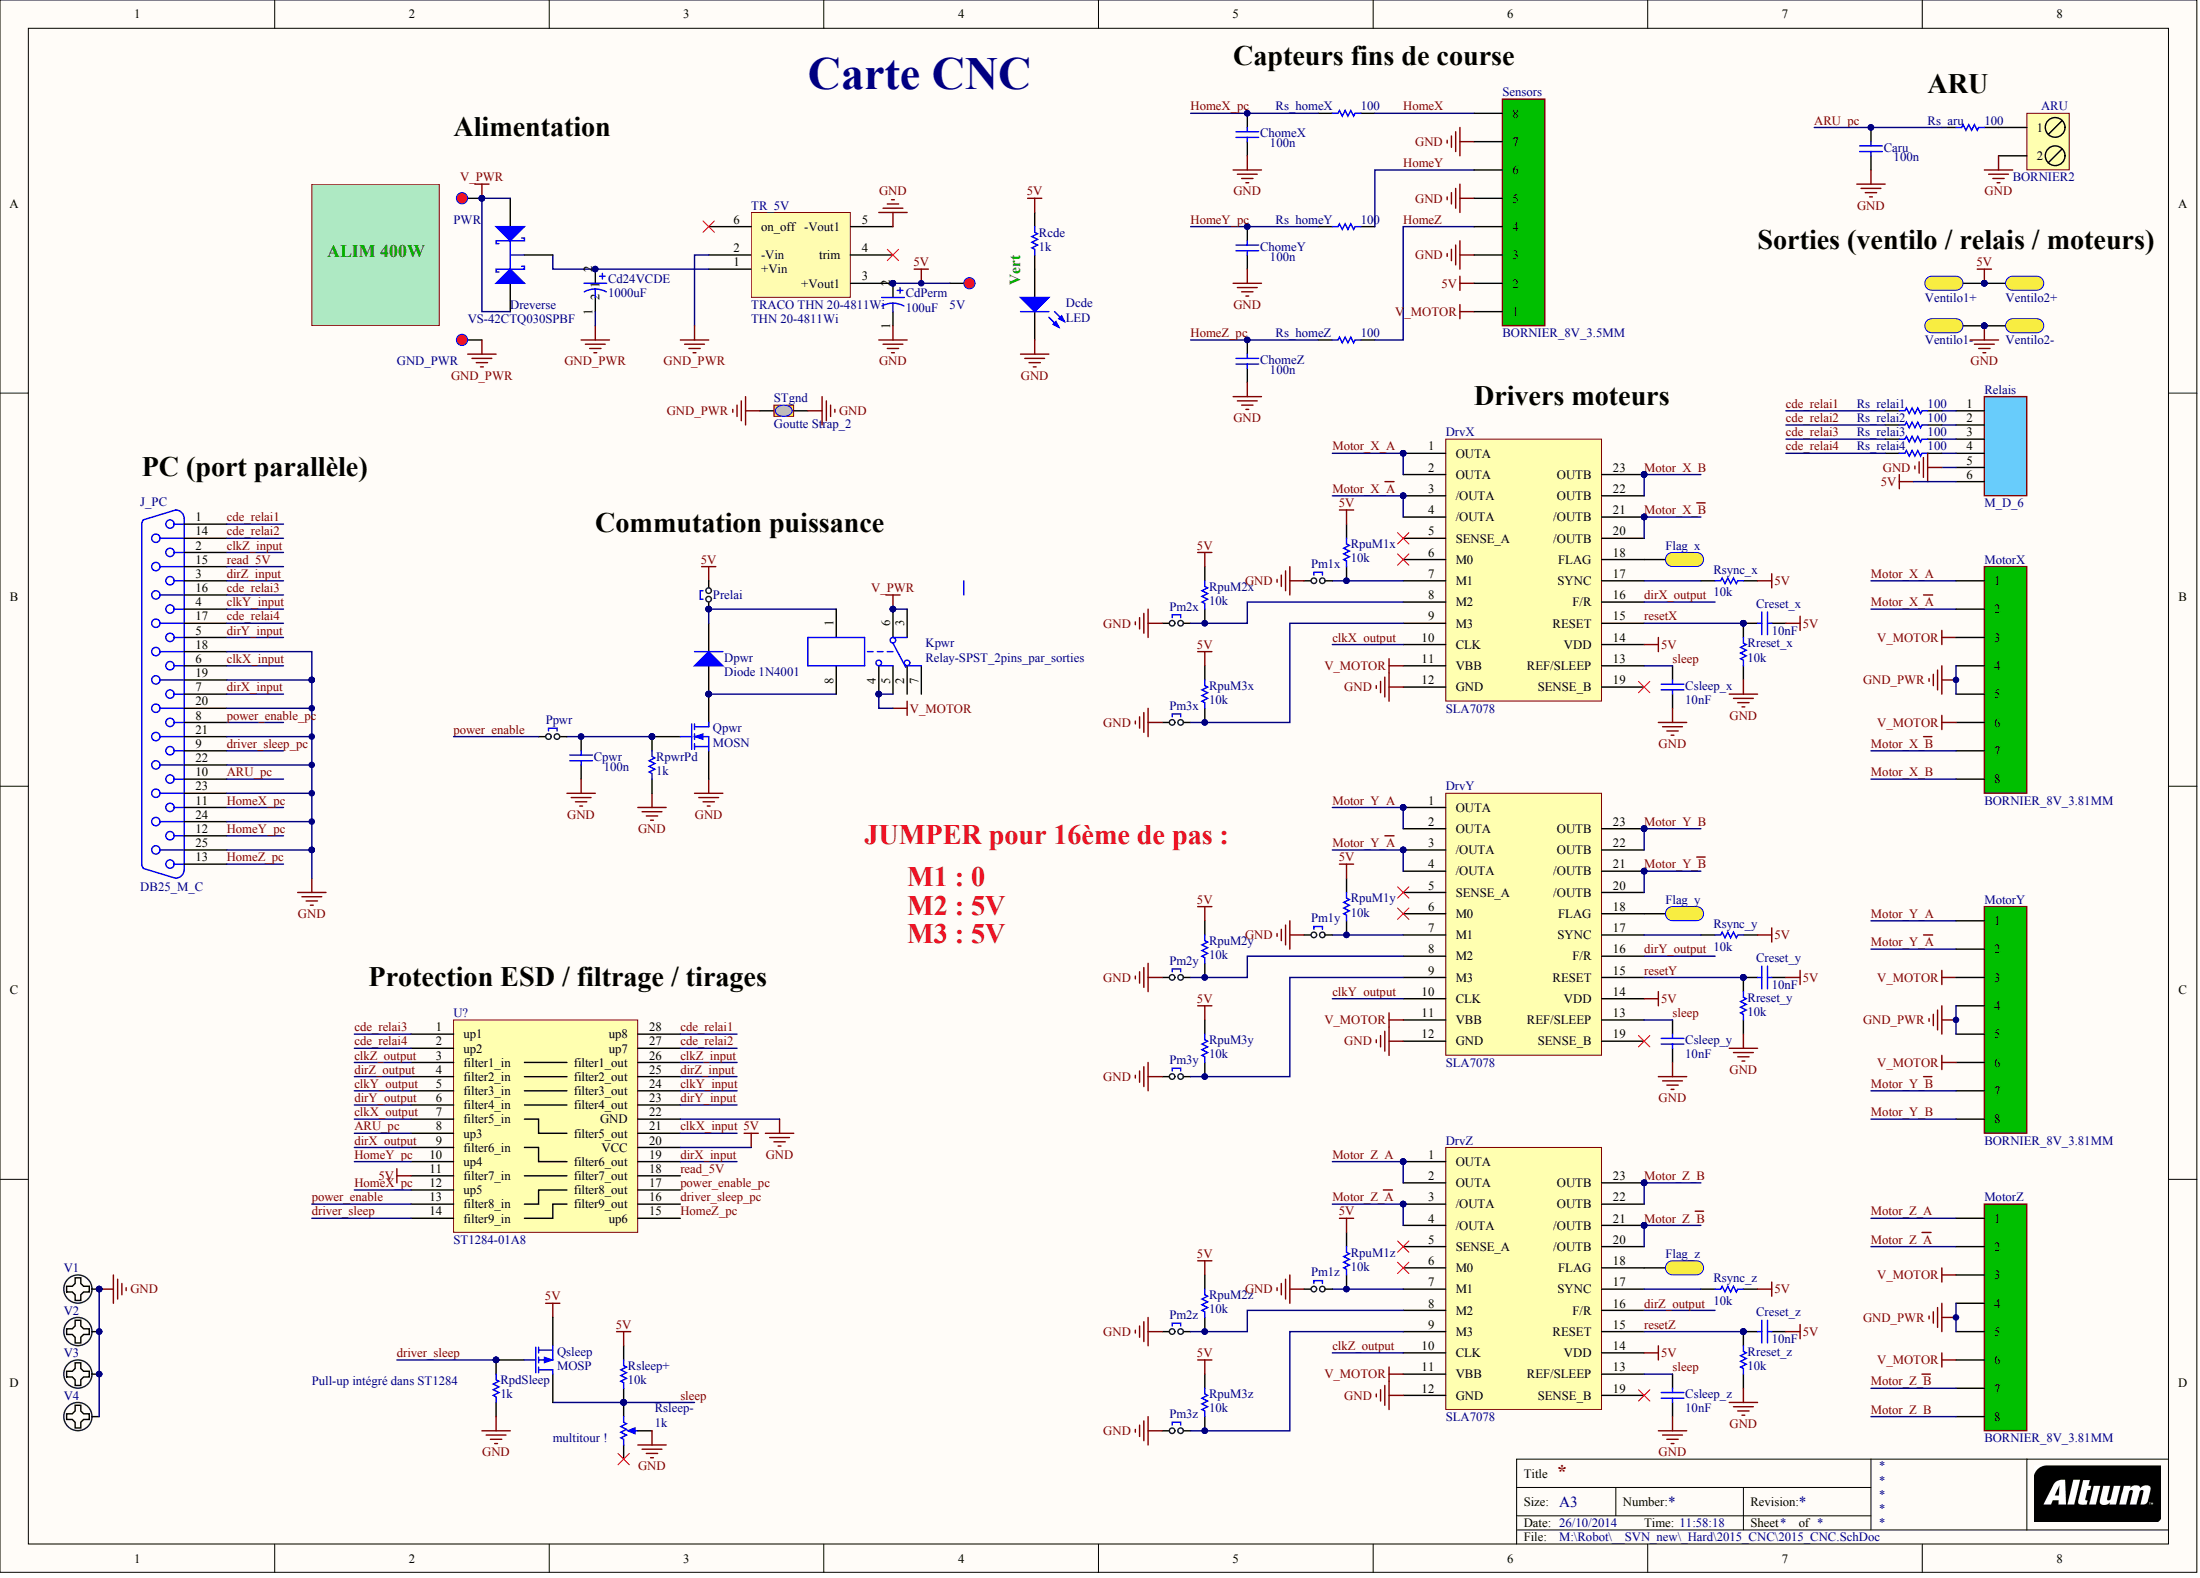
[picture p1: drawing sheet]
# Altium project 2015_CNC.PrjPcb
1 sheet, 85 parts. Net scope: global (net labels, ports and power ports of the same name join across sheets).
Board file: 2015_CNC.PcbDoc

## Sheet 2015_CNC.SchDoc
size A3

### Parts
5V  Name  [Point Test_D3_P1.6mm]  (value not drawn)
ARU  BORNIER2  [BORNIER2]
Caru  value 100n  [C0805_N]  (hidden comment: CMS_0805)
Cd24VCDE  1000uF  [RESISTANCE_5W]
CdPerm  100uF  [CONDENSATEUR_POLARISE_ELECTROLYTIQUE_RADIAL_5.08/8.9]
ChomeX  value 100n  [C0805_N]  (hidden comment: CMS_0805)
ChomeY  value 100n  [C0805_N]  (hidden comment: CMS_0805)
ChomeZ  value 100n  [C0805_N]  (hidden comment: CMS_0805)
Cpwr  value 100n  [C0805_N]  (hidden comment: CMS_0805)
Creset_x  value 10nF  [C0805_N]  (hidden comment: CMS_0805)
Creset_y  value 10nF  [C0805_N]  (hidden comment: CMS_0805)
Creset_z  value 10nF  [C0805_N]  (hidden comment: CMS_0805)
Csleep_x  value 10nF  [C0805_N]  (hidden comment: CMS_0805)
Csleep_y  value 10nF  [C0805_N]  (hidden comment: CMS_0805)
Csleep_z  value 10nF  [C0805_N]  (hidden comment: CMS_0805)
Dcde  LED  [LED_3mm]
Dpwr  Diode 1N4001  [DO-41]
Dreverse  VS-42CTQ030SPBF  [D2Pak (123)]
DrvX  SLA7078  [SLA23]
DrvY  SLA7078  [SLA23]
DrvZ  SLA7078  [SLA23]
Flag_x  Pad_CMS  [PAD_CMS_5.08x2.54]  (value not drawn)
Flag_y  Pad_CMS  [PAD_CMS_5.08x2.54]  (value not drawn)
Flag_z  Pad_CMS  [PAD_CMS_5.08x2.54]  (value not drawn)
GND_PWR  Name  [Point Test_D3_P1.6mm]  (value not drawn)
J_PC  Type: DB25_M_C  [SUBD25_M_C]  (hidden comment: SUBD25_MALE_COUDE)
Kpwr  Relay-SPST_2pins_par_sorties  [RELAY_TECONNECTIVITY]
MotorX  BORNIER_8V_3.81MM  [BORNIER_8V_3.81MM]
MotorY  BORNIER_8V_3.81MM  [BORNIER_8V_3.81MM]
MotorZ  BORNIER_8V_3.81MM  [BORNIER_8V_3.81MM]
Pm1x  Jumper SIP 2.54  [HDR1X2]  (value not drawn)
Pm1y  Jumper SIP 2.54  [HDR1X2]  (value not drawn)
Pm1z  Jumper SIP 2.54  [HDR1X2]  (value not drawn)
Pm2x  Jumper SIP 2.54  [HDR1X2]  (value not drawn)
Pm2y  Jumper SIP 2.54  [HDR1X2]  (value not drawn)
Pm2z  Jumper SIP 2.54  [HDR1X2]  (value not drawn)
Pm3x  Jumper SIP 2.54  [HDR1X2]  (value not drawn)
Pm3y  Jumper SIP 2.54  [HDR1X2]  (value not drawn)
Pm3z  Jumper SIP 2.54  [HDR1X2]  (value not drawn)
Ppwr  Jumper SIP 2.54  [HDR1X2]  (value not drawn)
Prelai  Jumper SIP 2.54  [HDR1X2]  (value not drawn)
PWR  Name  [Point Test_D3_P1.6mm]  (value not drawn)
Qpwr  MOSN  [SOT23-3N]
Qsleep  MOSP  [SOT23-3N]
Rcde  1k  [R1206_N]
Relais  Type: M_D_6  [HE10/6_MAL_DROIT_BAS PROFIL]  (hidden comment: BARRETTE_6 CONTACTS_1 RANGEE_MALE_DROITE)
RpdSleep  value 1k  [R1206_N]  (hidden comment: RESISTANCE_CMS_1206)
RpuM1x  value 10k  [R1206_N]  (hidden comment: RESISTANCE_CMS_1206)
RpuM1y  value 10k  [R1206_N]  (hidden comment: RESISTANCE_CMS_1206)
RpuM1z  value 10k  [R1206_N]  (hidden comment: RESISTANCE_CMS_1206)
RpuM2x  value 10k  [R1206_N]  (hidden comment: RESISTANCE_CMS_1206)
RpuM2y  value 10k  [R1206_N]  (hidden comment: RESISTANCE_CMS_1206)
RpuM2z  value 10k  [R1206_N]  (hidden comment: RESISTANCE_CMS_1206)
RpuM3x  value 10k  [R1206_N]  (hidden comment: RESISTANCE_CMS_1206)
RpuM3y  value 10k  [R1206_N]  (hidden comment: RESISTANCE_CMS_1206)
RpuM3z  value 10k  [R1206_N]  (hidden comment: RESISTANCE_CMS_1206)
RpwrPd  value 1k  [R1206_N]  (hidden comment: RESISTANCE_CMS_1206)
Rreset_x  value 10k  [R1206_N]  (hidden comment: RESISTANCE_CMS_1206)
Rreset_y  value 10k  [R1206_N]  (hidden comment: RESISTANCE_CMS_1206)
Rreset_z  value 10k  [R1206_N]  (hidden comment: RESISTANCE_CMS_1206)
Rs_aru  value 100  [R1206_N]  (hidden comment: RESISTANCE_CMS_1206)
Rs_homeX  value 100  [R1206_N]  (hidden comment: RESISTANCE_CMS_1206)
Rs_homeY  value 100  [R1206_N]  (hidden comment: RESISTANCE_CMS_1206)
Rs_homeZ  value 100  [R1206_N]  (hidden comment: RESISTANCE_CMS_1206)
Rs_relai1  value 100  [R1206_N]  (hidden comment: RESISTANCE_CMS_1206)
Rs_relai2  value 100  [R1206_N]  (hidden comment: RESISTANCE_CMS_1206)
Rs_relai3  value 100  [R1206_N]  (hidden comment: RESISTANCE_CMS_1206)
Rs_relai4  value 100  [R1206_N]  (hidden comment: RESISTANCE_CMS_1206)
Rsleep+  value 10k  [R1206_N]  (hidden comment: RESISTANCE_CMS_1206)
Rsleep-  1k  [POT_3150W_CMS a modifier]
Rsync_x  value 10k  [R1206_N]  (hidden comment: RESISTANCE_CMS_1206)
Rsync_y  value 10k  [R1206_N]  (hidden comment: RESISTANCE_CMS_1206)
Rsync_z  value 10k  [R1206_N]  (hidden comment: RESISTANCE_CMS_1206)
Sensors  BORNIER_8V_3.81MM  [BORNIER_8V_3.81MM]
STgnd  Goutte Strap_2  [Goutte Strap_2 Pads_Clearance 0.254mm]
TR_5V  TRACO THN 20-4811Wi  Ref: THN 20-4811Wi  [TRACO_THN20]
U?  ST1284-01A8  [QSOP28]
V1  Pad_M3  [M3x6mm]  (value not drawn)
V2  Pad_M3  [M3x6mm]  (value not drawn)
V3  Pad_M3  [M3x6mm]  (value not drawn)
V4  Pad_M3  [M3x6mm]  (value not drawn)
Ventilo1+  Pad_CMS  [PAD_CMS_5.08x2.54]  (value not drawn)
Ventilo1-  Pad_CMS  [PAD_CMS_5.08x2.54]  (value not drawn)
Ventilo2+  Pad_CMS  [PAD_CMS_5.08x2.54]  (value not drawn)
Ventilo2-  Pad_CMS  [PAD_CMS_5.08x2.54]  (value not drawn)

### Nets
5V: 5V.1 CdPerm.2 Creset_x.1 Creset_y.1 Creset_z.1 DrvX.14(VDD) DrvY.14(VDD) DrvZ.14(VDD) Prelai.2 Qsleep.3(S) Rcde.1 Relais.6 RpuM1x.2 RpuM1y.2 RpuM1z.2 RpuM2x.2 RpuM2y.2 RpuM2z.2 RpuM3x.2 RpuM3y.2 RpuM3z.2 Rsleep+.2 Rsync_x.1 Rsync_y.1 Rsync_z.1 Sensors.7 TR_5V.3(+Vout1) U?.11(filter7_in) U?.20(VCC) Ventilo1+.1 Ventilo2+.1
GND: ARU.2 Caru.1 CdPerm.1 ChomeX.1 ChomeY.1 ChomeZ.1 Cpwr.1 Csleep_x.2 Csleep_y.2 Csleep_z.2 Dcde.2(K) DrvX.12(GND) DrvY.12(GND) DrvZ.12(GND) J_PC.18 J_PC.19 J_PC.20 J_PC.21 J_PC.22 J_PC.23 J_PC.24 J_PC.25 Pm1x.1 Pm1y.1 Pm1z.1 Pm2x.1 Pm2y.1 Pm2z.1 Pm3x.1 Pm3y.1 Pm3z.1 Qpwr.2(S) Relais.5 RpdSleep.1 RpwrPd.1 Rreset_x.2 Rreset_y.2 Rreset_z.2 Rsleep-.2(TAP) Sensors.2 Sensors.4 Sensors.6 STgnd.2 TR_5V.5(-Vout1) U?.22(GND) V1.1 V2.1 V3.1 V4.1 Ventilo1-.1 Ventilo2-.1
GND_PWR: Cd24VCDE.1 GND_PWR.1 MotorX.4 MotorX.5 MotorY.4 MotorY.5 MotorZ.4 MotorZ.5 STgnd.1 TR_5V.2(-Vin)
V_MOTOR: DrvX.11(VBB) DrvY.11(VBB) DrvZ.11(VBB) Kpwr.4 Kpwr.5 MotorX.3 MotorX.6 MotorY.3 MotorY.6 MotorZ.3 MotorZ.6 Sensors.8
V_PWR: Dreverse.1(A1) Dreverse.3(A2) Kpwr.3 Kpwr.6 PWR.1
ARU_pc: Caru.2 J_PC.10 Rs_aru.1 U?.8(up3)
cde_relai1: J_PC.1 Rs_relai1.1 U?.28(up8)
cde_relai2: J_PC.14 Rs_relai2.1 U?.27(up7)
cde_relai3: J_PC.16 Rs_relai3.1 U?.1(up1)
cde_relai4: J_PC.17 Rs_relai4.1 U?.2(up2)
clkX_input: J_PC.6 U?.21(filter5_out)
clkX_output: DrvX.10(CLK) U?.7(filter5_in)
clkY_input: J_PC.4 U?.24(filter3_out)
clkY_output: DrvY.10(CLK) U?.5(filter3_in)
clkZ_input: J_PC.2 U?.26(filter1_out)
clkZ_output: DrvZ.10(CLK) U?.3(filter1_in)
dirX_input: J_PC.7 U?.19(filter6_out)
dirX_output: DrvX.16(F/R) U?.9(filter6_in)
dirY_input: J_PC.5 U?.23(filter4_out)
dirY_output: DrvY.16(F/R) U?.6(filter4_in)
dirZ_input: J_PC.3 U?.25(filter2_out)
dirZ_output: DrvZ.16(F/R) U?.4(filter2_in)
driver_sleep: Qsleep.2(G) RpdSleep.2 U?.14(filter9_in)
driver_sleep_pc: J_PC.9 U?.16(filter9_out)
HomeX: Rs_homeX.2 Sensors.1
HomeX_pc: ChomeX.2 J_PC.11 Rs_homeX.1 U?.12(up5)
HomeY: Rs_homeY.2 Sensors.3
HomeY_pc: ChomeY.2 J_PC.12 Rs_homeY.1 U?.10(up4)
HomeZ: Rs_homeZ.2 Sensors.5
HomeZ_pc: ChomeZ.2 J_PC.13 Rs_homeZ.1 U?.15(up6)
Motor_X_A: DrvX.1(OUTA) DrvX.2(OUTA) MotorX.1
Motor_X_~{A}: DrvX.3(/OUTA) DrvX.4(/OUTA) MotorX.2
Motor_X_B: DrvX.22(OUTB) DrvX.23(OUTB) MotorX.8
Motor_X_~{B}: DrvX.20(/OUTB) DrvX.21(/OUTB) MotorX.7
Motor_Y_A: DrvY.1(OUTA) DrvY.2(OUTA) MotorY.1
Motor_Y_~{A}: DrvY.3(/OUTA) DrvY.4(/OUTA) MotorY.2
Motor_Y_B: DrvY.22(OUTB) DrvY.23(OUTB) MotorY.8
Motor_Y_~{B}: DrvY.20(/OUTB) DrvY.21(/OUTB) MotorY.7
Motor_Z_A: DrvZ.1(OUTA) DrvZ.2(OUTA) MotorZ.1
Motor_Z_~{A}: DrvZ.3(/OUTA) DrvZ.4(/OUTA) MotorZ.2
Motor_Z_B: DrvZ.22(OUTB) DrvZ.23(OUTB) MotorZ.8
Motor_Z_~{B}: DrvZ.20(/OUTB) DrvZ.21(/OUTB) MotorZ.7
power_enable: Ppwr.1 U?.13(filter8_in)
power_enable_pc: J_PC.8 U?.17(filter8_out)
read_5V: J_PC.15 U?.18(filter7_out)
resetX: Creset_x.2 DrvX.15(RESET) Rreset_x.1
resetY: Creset_y.2 DrvY.15(RESET) Rreset_y.1
resetZ: Creset_z.2 DrvZ.15(RESET) Rreset_z.1
sleep: Csleep_x.1 Csleep_y.1 Csleep_z.1 DrvX.13(REF/SLEEP) DrvY.13(REF/SLEEP) DrvZ.13(REF/SLEEP) Qsleep.1(D) Rsleep+.1 Rsleep-.3(BOT)
NetARU_1: ARU.1 Rs_aru.2
NetCd24VCDE_2: Cd24VCDE.2 Dreverse.2(K) TR_5V.1(+Vin)
NetCpwr_2: Cpwr.2 Ppwr.2 Qpwr.1(G) RpwrPd.2
NetDcde_1: Dcde.1(A) Rcde.2
NetDpwr_1: Dpwr.1(A) Kpwr.8 Qpwr.3(D)
NetDpwr_2: Dpwr.2(K) Kpwr.1 Prelai.1
NetDrvX_7: DrvX.7(M1) Pm1x.2 RpuM1x.1
NetDrvX_8: DrvX.8(M2) Pm2x.2 RpuM2x.1
NetDrvX_9: DrvX.9(M3) Pm3x.2 RpuM3x.1
NetDrvX_17: DrvX.17(SYNC) Rsync_x.2
NetDrvX_18: DrvX.18(FLAG) Flag_x.1
NetDrvY_7: DrvY.7(M1) Pm1y.2 RpuM1y.1
NetDrvY_8: DrvY.8(M2) Pm2y.2 RpuM2y.1
NetDrvY_9: DrvY.9(M3) Pm3y.2 RpuM3y.1
NetDrvY_17: DrvY.17(SYNC) Rsync_y.2
NetDrvY_18: DrvY.18(FLAG) Flag_y.1
NetDrvZ_7: DrvZ.7(M1) Pm1z.2 RpuM1z.1
NetDrvZ_8: DrvZ.8(M2) Pm2z.2 RpuM2z.1
NetDrvZ_9: DrvZ.9(M3) Pm3z.2 RpuM3z.1
NetDrvZ_17: DrvZ.17(SYNC) Rsync_z.2
NetDrvZ_18: DrvZ.18(FLAG) Flag_z.1
NetRelais_1: Relais.1 Rs_relai1.2
NetRelais_2: Relais.2 Rs_relai2.2
NetRelais_3: Relais.3 Rs_relai3.2
NetRelais_4: Relais.4 Rs_relai4.2

Not connected (* = marked no-connect by the designer): DrvX 5(SENSE_A)* 6(M0)* 19(SENSE_B)*; DrvY 5(SENSE_A)* 6(M0)* 19(SENSE_B)*; DrvZ 5(SENSE_A)* 6(M0)* 19(SENSE_B)*; Kpwr 2 7; Rsleep- 1(TOP)*; TR_5V 4(trim)* 6(on_off)*

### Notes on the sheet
- Carte CNC
- Capteurs fins de course
- (near Rs_aru) ARU
- Alimentation
- ALIM 400W
- Vert
- Sorties (ventilo / relais / moteurs)
- (near Sensors) REMPLACER PAR 3.5mm !!!!
- Drivers moteurs
- (near J_PC) PC (port parallèle)
- (near Prelai) Commutation puissance
- JUMPER pour 16ème de pas :
- M1 : 0
- M2 : 5V
- M3 : 5V
- (near U?) Protection ESD / filtrage / tirages
- (near RpdSleep) Pull-up intégré dans ST1284
- (near Rsleep-) multitour !
